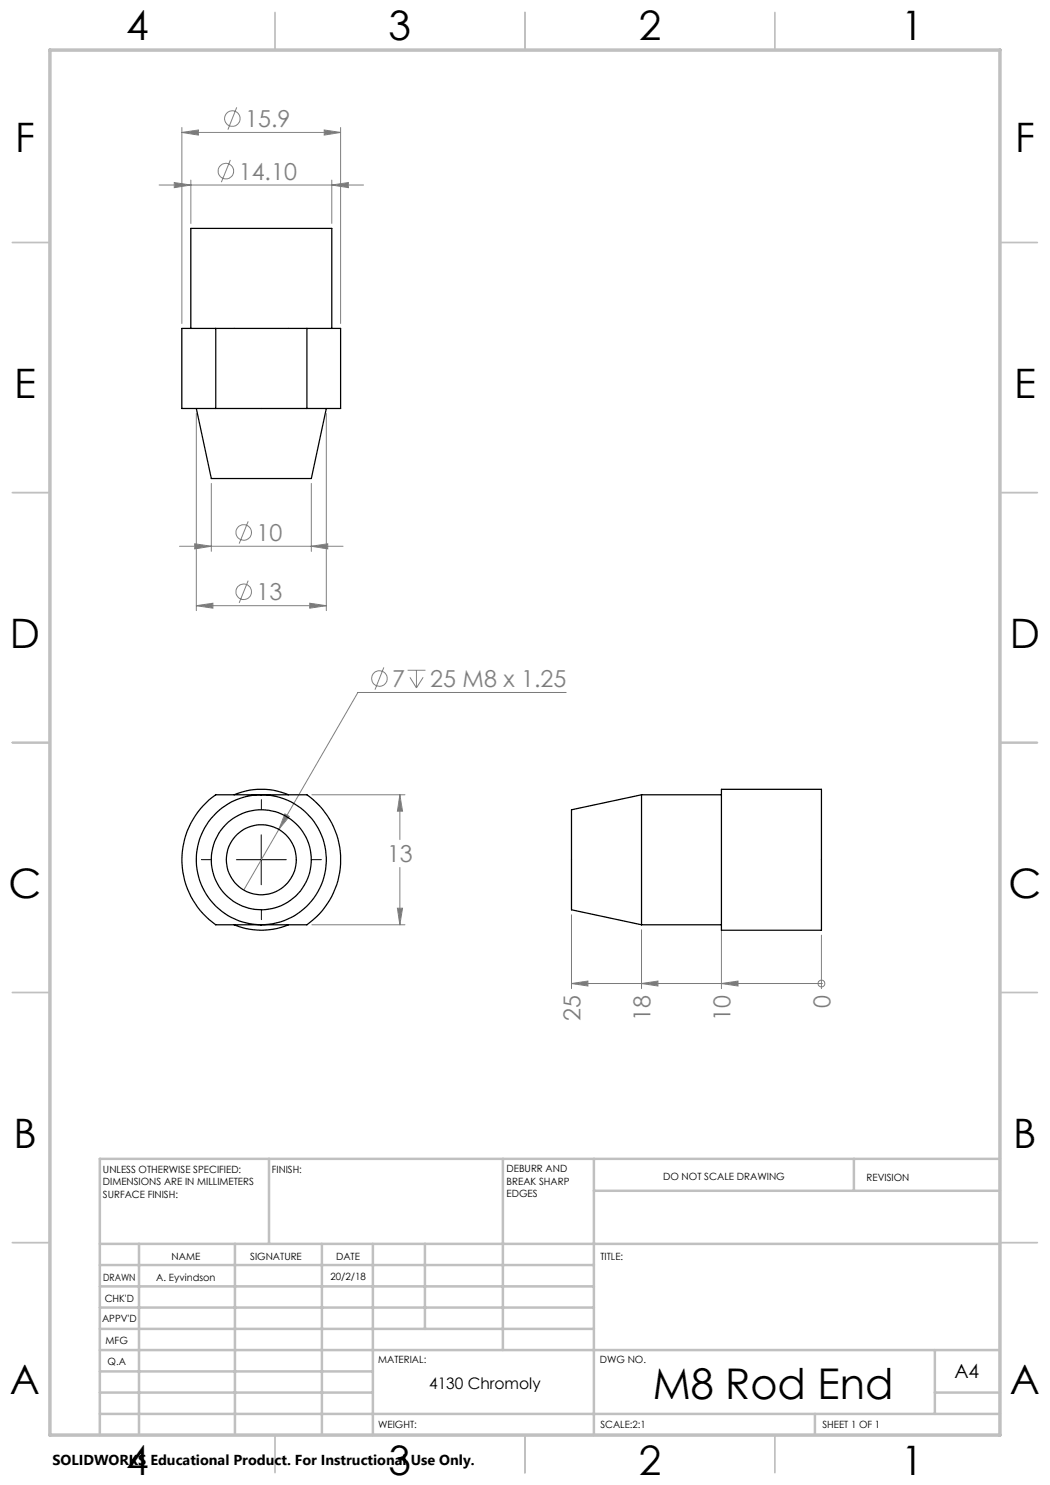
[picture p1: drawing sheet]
<svg xmlns="http://www.w3.org/2000/svg" width="210mm" height="297mm" viewBox="0 0 210 297" stroke-linecap="round" stroke-linejoin="round" font-family="sans-serif">
<g fill="none" stroke="#808080" stroke-width=".2">
<path d="M31.8 37h40.9M34.9 36.5l3.3 .5-3.3 .5zM36.4 26.5l3.3-.5v1zM36.4 25.5v39.2M36.4 26.5h31.7M38.2 36v8.7M46.1 32l-1.8 4.4M47.3 21.5l-1.7 4.4M64.8 26l3.3 .5-3.3 .5zM66.4 37l3.3-.5v1zM66.4 36v8.7M68.1 25.5v39.2"/>
<path d="M39.3 82.7v39.4M42.3 96.7v13.6M62.3 96.7v13.6M65.3 82.7v39.4M35.9 109.3h32.7M38.9 108.8l3.4 .5-3.4 .5zM49.6 104.3l-1.8 4.4M49.6 116.1l-1.8 4.5M62.3 109.3l3.2-.5v1zM39.3 121.1l3.3-.5v1zM39.3 121.1h26M61.9 120.6l3.4 .5-3.4 .5z"/>
<path d="M76.8 133.5l-1.8 4.4M81.5 134.1h3.6M82 135.5l1.3 2.1M83.3 134.1v3.5M84.6 135.5l-1.3 2.1M113.2 138.5h-41.6l-15.8 27.4M62.4 159h18.6M80 159l.5 3.2h-1zM80 159v8.9M55.8 165.9l-7 12.1M57 162.8l.9 .5-2.1 2.6zM80 173.5v11.5"/>
<path d="M62.4 185h18.6M79.5 181.6h1l-.5 3.4zM114.3 196.7l3.3-.5v1zM114.3 196.7h50M114.3 182.9v14.8M128.3 196.7l3.3-.5v1zM128.3 185.9v11.8M144.3 196.7l3.3-.5v1zM144.3 185.9v11.8M164.3 196.7h.1M164.3 187v10.7"/>
<circle cx="45.2" cy="34.2" r="1.56"/>
<circle cx="46.5" cy="23.7" r="1.56"/>
<circle cx="48.7" cy="118.4" r="1.56"/>
<circle cx="48.8" cy="106.5" r="1.55"/>
<circle cx="75.9" cy="135.7" r="1.55"/>
<circle cx="164.3" cy="196.7" r=".68"/>
</g>
<path d="M42.3 171.9h-2M52.3 161.9v-2M62.3 171.9h2M52.3 181.9v2" fill="none" stroke="#000" stroke-width=".2" stroke-dasharray="15.2 1.3 1.3 1.3"/>
<path d="M47.3 171.9h10M52.2 167v9.9" fill="none" stroke="#000" stroke-width=".2"/>
<g fill="none" stroke="#c0c0c0" stroke-width=".35">
<path d="M55 2.5v7.5M105 2.5v7.5M155 2.5v7.5M2.5 48.5h7.5M200 48.5h7.5M2.5 98.5h7.5M200 98.5h7.5M2.5 148.5h7.5M200 148.5h7.5M2.5 198.5h7.5M200 198.5h7.5M2.5 248.5h7.5"/>
<path d="M200 248.5h7.5M55 287v7.5M105 287v7.5M155 287v7.5"/>
</g>
<g fill="none" stroke="#c0c0c0" stroke-width=".5">
<path d="M53.8 231.8v17M100.6 231.8v38.2M118.8 231.8v55.2M118.8 238.2h81.2M170.8 231.8v6.4M200 231.8h-180v55.2M20 248.8h180M20 257.3h98.8M20 253h98.8M27.8 248.8v38.2M47 248.8v38.2M64.4 248.8v38.2"/>
<path d="M74.6 248.8v38.2M85 248.8v17M20 265.8h98.8M20 261.5h98.8M20 278.5h54.6M20 274.3h54.6M20 270h180M187 278.5h13M187 270v12.8M20 282.8h180M163 282.8v4.2"/>
</g>
<path d="M10 10h190v277h-190z" fill="none" stroke="#c0c0c0" stroke-width=".7"/>
<g fill="#808080">
<path d="M144.3 196.7l3.3-.5v1zM128.3 196.7l3.3-.5v1zM114.3 196.7l3.3-.5v1z"/>
<path d="M79.5 181.6h1l-.5 3.4zM80 159l.5 3.2h-1zM57 162.8l-1.2 3.1 2.1-2.6zM66.4 37l3.3-.5v1zM34.9 36.5l3.3 .5-3.3 .5zM64.8 26l3.3 .5-3.3 .5zM36.4 26.5l3.3-.5v1zM62.3 109.3l3.2-.5v1zM38.9 108.8l3.4 .5-3.4 .5zM39.3 121.1l3.3-.5v1zM61.9 120.6l3.4 .5-3.4 .5z"/>
</g>
<g fill="none" stroke="#000" stroke-width=".25">
<path d="M38.2 65.7v-20h28.2v20M43.1 65.7h18.3M43.1 65.7h-6.7v16h6.7M43.1 65.7v16M61.4 65.7h6.7v16h-6.7M61.4 65.7v16M39.3 81.7l3 14h20l3-14M43.1 81.7h18.3M46.8 159a14.1 14.1 0 0 1 10.9 0M128.3 159v26M128.3 159l-14 3v20l14 3M128.3 159h16"/>
<path d="M144.3 159v26M144.3 159v-1.1h20v28.2h-20v-1.1M40.6 161.2l1.2-1.2 1.3-1h18.3a15.9 15.9 0 0 1 0 26h-18.3a15.9 15.9 0 0 1-2.5-23.8zM46.8 185a14.1 14.1 0 0 0 10.9 0M128.3 185h16"/>
<circle cx="52.3" cy="171.9" r="7"/>
<circle cx="52.3" cy="172" r="10"/>
<circle cx="52.3" cy="172" r="13"/>
</g>
<text font-size="8.5" x="130.5" y="279.7">M8 Rod End</text>
<g font-size="8.1">
<text x="25.2" y="8">4</text>
<text x="77.7" y="8">3</text>
<text x="127.7" y="8">2</text>
<text x="180.2" y="8">1</text>
<text x="3" y="30.4">F</text>
<text x="203" y="30.4">F</text>
<text x="2.8" y="79.6">E</text>
<text x="202.8" y="79.6">E</text>
<text x="2" y="129.6">D</text>
<text x="202" y="129.6">D</text>
<text x="1.7" y="179.6">C</text>
<text x="201.7" y="179.6">C</text>
<text x="2.7" y="229.6">B</text>
<text x="202.7" y="229.6">B</text>
<text x="2" y="278.9">A</text>
<text x="202" y="278.9">A</text>
<text x="25.2" y="295">4</text>
<text x="77.7" y="295">3</text>
<text x="127.7" y="295">2</text>
<text x="180.2" y="295">1</text>
</g>
<g font-size="4.7" fill="#808080">
<text x="49.1" y="25.4">15.9</text>
<text x="47.8" y="35.9">14.10</text>
<text x="51.3" y="108.2">10</text>
<text x="51.3" y="120.1">13</text>
<text x="78.5" y="137.4">7</text>
<text x="86.1" y="137.4">25 M8 x 1.25</text>
<text x="77.4" y="172.5">13</text>
<text x="166.1" y="201.6" transform="rotate(-90 166.1 201.6)">0</text>
<text x="116.1" y="204.2" transform="rotate(-90 116.1 204.2)">25</text>
<text x="130.1" y="204.2" transform="rotate(-90 130.1 204.2)">18</text>
<text x="146.1" y="204.2" transform="rotate(-90 146.1 204.2)">10</text>
</g>
<text font-size="3.9" x="190.9" y="275.5">A4</text>
<text font-size="3.2" x="85.8" y="277.9">4130 Chromoly</text>
<text font-size="2.9" x="10.5" y="292.9">SOLIDWORKS Educational Product. For Instructional Use Only.</text>
<g font-size="2">
<text x="20.6" y="234.6">UNLESS OTHERWISE SPECIFIED:</text>
<text x="20.6" y="237.1">DIMENSIONS ARE IN MILLIMETERS</text>
<text x="20.6" y="239.6">SURFACE FINISH:</text>
<text x="54.4" y="234.6">FINISH:</text>
<text x="101.3" y="234.5">DEBURR AND</text>
<text x="101.3" y="237">BREAK SHARP</text>
<text x="101.3" y="239.5">EDGES</text>
<text x="132.6" y="236">DO NOT SCALE DRAWING</text>
<text x="173.3" y="236.2">REVISION</text>
<text x="34.3" y="252">NAME</text>
<text x="50" y="251.9">SIGNATURE</text>
<text x="67.2" y="251.9">DATE</text>
<text x="120.1" y="251.9">TITLE:</text>
<text x="20.6" y="256.1">DRAWN</text>
<text x="31.3" y="256.1">A. Eyvindson</text>
<text x="66.1" y="255.9">20/2/18</text>
<text x="20.9" y="260.3">CHK'D</text>
<text x="20.4" y="264.4">APPV'D</text>
<text x="21.1" y="268.8">MFG</text>
<text x="21.5" y="273">Q.A</text>
<text x="75.6" y="272.5">MATERIAL:</text>
<text x="120" y="272.5">DWG NO.</text>
<text x="75.6" y="285.5">WEIGHT:</text>
<text x="120.1" y="285.6">SCALE:2:1</text>
<text x="164.5" y="285.6">SHEET 1 OF 1</text>
</g>
</svg>
